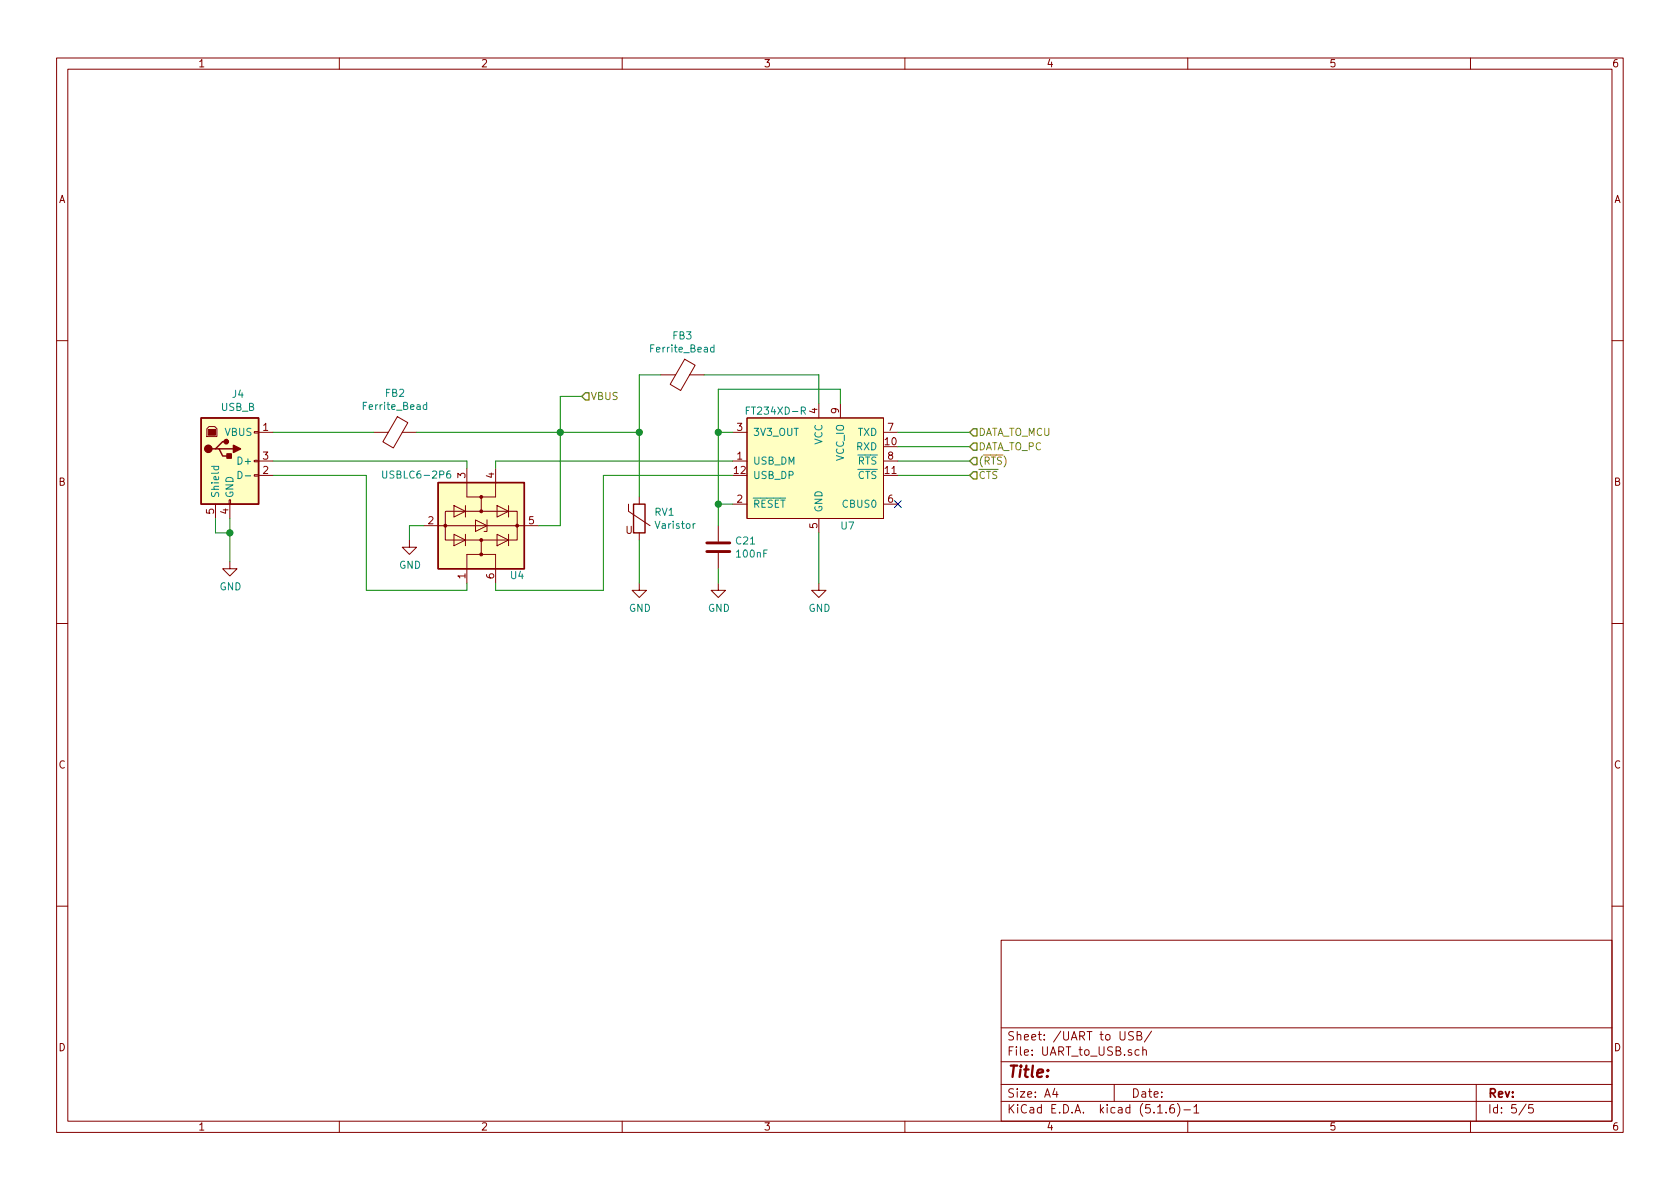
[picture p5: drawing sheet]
<svg xmlns="http://www.w3.org/2000/svg" width="297mm" height="210mm" viewBox="0 0 297 210" stroke-linecap="round" stroke-linejoin="round" font-family="sans-serif">
<g fill="none" stroke="#840000" stroke-width=".18">
<path d="M10 10.3h277v189.9h-277zM12 12.2h273v186.1h-273zM60 10.3v1.9M110 10.3v1.9M160 10.3v1.9M210 10.3v1.9M260 10.3v1.9M10 60.2h2M37 75.4h1l.4 .4v1.4h-1.8v-1.4zM45 76.3h.7v.3h-.7zM45.7 76.4h2.6M66 76.4h2.6"/>
<path d="M70.3 73.7l1.8 1-2.6 4.5-1.8-1.1zM71.1 76.4h2.6M116.8 66.3h2.6M121.1 63.5l1.8 1.1-2.6 4.5-1.8-1.1zM121.9 66.3h2.6M129.5 76.4h2.6M132.1 73.9h24.1v17.8h-24.1zM144.8 71.4v2.5M148.6 71.4v2.5M156.2 76.4h2.5M285 60.2h2M38.1 89.1v2.6"/>
<path d="M40.5 88.4h.3v.7h-.3zM40.6 99.3v1.3h1.3l-1.3 1.2-1.2-1.2h1.2M40.6 89.1v2.6M45 83.9h.7v.3h-.7zM45 81.4h.7v.3h-.7zM45.7 84.1h2.6M45.7 81.5h2.6M72.4 95.5v1.3h1.3l-1.3 1.2-1.3-1.2h1.3M74.9 93h20.3M78.7 90.4h12.7v5.1h-12.7zM80.3 94.5l2 1-2 1zM80.3 89.4l2 1-2 1z"/>
<path d="M82.3 89.4v2M82.3 94.5v2M82.5 82.8v5.1h2.6M84.1 91.9l2 1.1-2 1zM85.1 95.5v2.5h2.5v5.1M85.1 98h-2.6v5.1M86.1 91.9v2.1h-.5M87.6 82.8v5.1h-2.5v2.5M87.9 94.5l2 1-2 1zM87.9 89.4l2 1-2 1zM89.9 89.4v2M89.9 94.5v2"/>
<path d="M111.1 89.1v1.3l3.8 2.6M113 87.9v1.2M113 94.2v1.3M127 93v2.8M127 97.8v2.8M129.5 81.5h2.6M129.5 89.1h2.6M144.8 91.7v2.5M156.2 81.5h2.5M156.2 89.1h2.5M10 110.3h2M113 103.1v1.3h1.3l-1.3 1.3-1.2-1.3h1.2"/>
<path d="M127 103.1v1.3h1.3l-1.3 1.3-1.3-1.3h1.3M144.8 103.1v1.3h1.2l-1.2 1.3-1.3-1.3h1.3M285 110.3h2M10 160.2h2M177 166.3h108v32h-108zM285 160.2h2M60 198.3v1.9M110 198.3v1.9M160 198.3v1.9M177 194.8h108M177 191.8h108M177 187.8h108"/>
<path d="M177 181.8h108M186.5 192.5l-.4 1h1M186.8 193v1M197 191.8v3M200.4 182.5l-.6-.1-.3 .3 .1 .3 .7 .4v.4a.62 .62 0 0 1-.8 0M201 183.1h.5l.3-.1v-.3l-.3-.3h-.5v1.5h.6l.3-.3a.41 .41 0 0 0-.4-.5M201.4 185.7l-.4-.1-.3 .3 .1 .6 .2 .1 .4-.1M202.1 185.7a.37 .37 0 0 1 .6 .1v.8M202.1 185.1v1.5M203.6 182.3l-1.3 2M204.7 196.8h.8M206.2 196.7v.1"/>
<path d="M207.5 195.3a.59 .59 0 0 0-.7 .7v.5l.2 .2 .4 .1 .2-.1 .1-.5-.2-.2-.4-.1-.3 .3M208.2 195.1a1.71 1.71 0 0 1 0 2.3M209.3 196.3h1.2M210 198.3v1.9M211.1 195.8l.4-.5v1.5M211.1 196.8h.9M260 198.3v1.9M261 191.8v6.5M269.8 195.2l-1.2 2M271 195.3h-.7v.7l.2-.1 .5 .1 .1 .2-.1 .5-.2 .1-.5-.1"/>
</g>
<g fill="#ffffc2" stroke="#ffffc2" stroke-width=".18">
<path d="M35.6 73.9h10.1v15.2h-10.1z"/>
<path d="M132.1 73.9h24.1v17.8h-24.1z"/>
<path d="M77.5 85.3h15.2v15.3h-15.2z"/>
</g>
<path d="M35.6 73.9h10.1v15.2h-10.1zM38.1 79.4h.6l.7 1.2h1.2M38.7 79.4h2.6M40 78.1h-.6l-1.3 1.3h-.6M77.5 85.3h15.2v15.3h-15.2zM112 89.1h2v5.1h-2z" fill="none" stroke="#840000" stroke-width=".25"/>
<g fill="#840000" stroke="#840000" stroke-width=".25">
<path d="M40.1 80.3h.8v.7h-.8z"/>
<path d="M41.3 78.7l1.2 .7-1.2 .6z"/>
<circle cx="36.8" cy="79.4" r=".63"/>
<circle cx="40" cy="78.1" r=".38"/>
</g>
<g fill="#840000" stroke="#840000" stroke-width=".18">
<path d="M36.8 75.9h1.3v1.1h-1.3z"/>
<circle cx="85.1" cy="98" r=".25"/>
<circle cx="85.1" cy="95.5" r=".25"/>
<circle cx="78.7" cy="93" r=".25"/>
<circle cx="91.4" cy="93" r=".25"/>
<circle cx="85.1" cy="90.4" r=".25"/>
<circle cx="85.1" cy="87.9" r=".25"/>
</g>
<g fill="none" stroke="#008484" stroke-width=".18">
<path d="M75.4 71.6h-.3l-.3 .2 .2 .6h.4M75.4 71.1v1.3M126.2 61.5l-.3-.1-.3 .2 .2 .6h.4M126.2 61v1.2M132 72.6h.4M132.6 72h-.6v1.2M37.4 82.5h1.3M37.9 82.5l-.1 .3 .2 .3 .6-.1v-.5M42.1 83.4a.64 .64 0 0 1 .7 .6 .64 .64 0 0 1-.7 .6zM43.4 84.1h.9M67.7 83.3v1l.2 .3 .4-.1 .1-.2v-1M79.6 83.3l-.5 .1-.1 .4v.6l.2 .2 .4-.1 .1-.2-.1-.5h-.4l-.2 .2"/>
<path d="M122.9 92.6l-.2 .1-.1 .1"/>
</g>
<path d="M125 97.5h4M125 96h4" fill="none" stroke="#840000" stroke-width=".51"/>
<g fill="none" stroke="#008400" stroke-width=".18">
<path d="M48.3 76.4h17.7M73.7 76.4h39.3M102.9 70.1h-3.8v22.9h-3.9M116.8 66.3h-3.8v21.6M124.5 66.3h20.3v5.1M127 76.4h2.5M148.6 71.4v-2.6h-21.6v24.2M158.7 79h12.7M158.7 76.4h12.7M38.1 91.7v2.5h2.5M40.6 91.7v7.6M48.3 81.5h34.2v1.3"/>
<path d="M48.3 84.1h16.5v20.3h17.7v-1.3M74.9 93h-2.5v2.5M113 95.5v7.6M127 89.1h2.5M129.5 84.1h-22.8v20.3h-19.1v-1.3M129.5 81.5h-41.9v1.3M144.8 94.2v8.9M158.7 84.1h12.7M158.7 81.5h12.7M127 100.6v2.5"/>
</g>
<path d="M103.5 69.5h.6v1.2h-.6l-.6-.6zM172.1 78.4h.6v1.2h-.6l-.7-.6zM172.1 75.8h.6v1.3h-.6l-.7-.7zM172.1 80.9h.6v1.3h-.6l-.7-.7zM172.1 83.4h.6v1.3h-.6l-.7-.6z" fill="none" stroke="#848400" stroke-width=".25"/>
<g fill="#008400" stroke="#008400" stroke-width=".25">
<circle cx="40.6" cy="94.2" r=".51"/>
<circle cx="127" cy="76.4" r=".51"/>
<circle cx="127" cy="89.1" r=".51"/>
<circle cx="113" cy="76.4" r=".51"/>
<circle cx="99.1" cy="76.4" r=".51"/>
</g>
<path d="M158.1 88.5l1.3 1.3M159.4 88.5l-1.3 1.3" fill="none" stroke="#000084" stroke-width=".18"/>
<text font-size="2.8" fill="#840000" x="178" y="190.5">Title:</text>
<g font-size="2.1" fill="#840000">
<text x="178" y="184">Sheet: /UART to USB/</text>
<text x="178" y="186.7">File: UART_to_USB.sch</text>
<text x="178" y="196.9">KiCad E.D.A. kicad (5.1.6)-1</text>
<text x="178" y="194.1">Size: A4</text>
<text x="200" y="194.1">Date:</text>
<text x="263" y="194.1">Rev:</text>
<text x="263" y="196.9">Id: 5/5</text>
</g>
<g font-size="1.8" fill="#840000">
<text x="35" y="11.9">1</text>
<text x="85" y="11.9">2</text>
<text x="135" y="11.9">3</text>
<text x="185" y="11.9">4</text>
<text x="235" y="11.9">5</text>
<text x="285" y="11.9">6</text>
<text x="10.4" y="35.9">A</text>
<text x="285.4" y="35.9">A</text>
<text x="46.5" y="76.2">1</text>
<text x="130.3" y="76.2">3</text>
<text x="144.5" y="73.1" transform="rotate(-90 144.5 73.1)">4</text>
<text x="148.3" y="73.1" transform="rotate(-90 148.3 73.1)">9</text>
<text x="157" y="76.2">7</text>
<text x="46.5" y="83.8">2</text>
<text x="46.5" y="81.3">3</text>
<text x="129.8" y="83.8">12</text>
<text x="130.3" y="81.3">1</text>
<text x="156.5" y="78.7">10</text>
<text x="156.5" y="83.8">11</text>
<text x="157" y="81.3">8</text>
<text x="10.4" y="85.9">B</text>
<text x="82.3" y="84.6" transform="rotate(-90 82.3 84.6)">3</text>
<text x="87.4" y="84.6" transform="rotate(-90 87.4 84.6)">4</text>
<text x="130.3" y="88.9">2</text>
<text x="157" y="88.9">6</text>
<text x="285.4" y="85.9">B</text>
<text x="37.8" y="90.9" transform="rotate(-90 37.8 90.9)">5</text>
<text x="40.4" y="90.9" transform="rotate(-90 40.4 90.9)">4</text>
<text x="75.7" y="92.7">2</text>
<text x="93.5" y="92.7">5</text>
<text x="110.6" y="94.4">U</text>
<text x="144.5" y="93.4" transform="rotate(-90 144.5 93.4)">5</text>
<text x="82.3" y="102.3" transform="rotate(-90 82.3 102.3)">1</text>
<text x="87.4" y="102.3" transform="rotate(-90 87.4 102.3)">6</text>
<text x="10.4" y="135.9">C</text>
<text x="285.4" y="135.9">C</text>
<text x="10.4" y="185.9">D</text>
<text x="285.4" y="185.9">D</text>
<text x="35" y="199.9">1</text>
<text x="85" y="199.9">2</text>
<text x="135" y="199.9">3</text>
<text x="185" y="199.9">4</text>
<text x="235" y="199.9">5</text>
<text x="285" y="199.9">6</text>
</g>
<g font-size="1.8" fill="#008484">
<text x="115.2" y="62.3">Ferrite_Bead</text>
<text x="119" y="60">FB3</text>
<text x="41.1" y="70.4">J4</text>
<text x="68.2" y="70.2">FB2</text>
<text x="39.1" y="72.7">USB_B</text>
<text x="39.8" y="77.1">VBUS</text>
<text x="64.4" y="72.5">Ferrite_Bead</text>
<text x="132.5" y="73.3">FT234XD-R</text>
<text x="133.1" y="77.1">3V3_OUT</text>
<text x="151.7" y="77.1">TXD</text>
<text x="42.4" y="82.2">D+</text>
<text x="133.1" y="82.2">USB_DM</text>
<text x="145.4" y="78.7" transform="rotate(-90 145.4 78.7)">VCC</text>
<text x="149.2" y="81.5" transform="rotate(-90 149.2 81.5)">VCC_IO</text>
<text x="151.5" y="79.6">RXD</text>
<text x="151.7" y="82.2">RTS</text>
<text x="38.7" y="88.1" transform="rotate(-90 38.7 88.1)">Shield</text>
<text x="41.3" y="88.1" transform="rotate(-90 41.3 88.1)">GND</text>
<text x="68.2" y="84.6">USBLC6-2P6</text>
<text x="133.1" y="84.7">USB_DP</text>
<text x="133.1" y="89.8">RESET</text>
<text x="149.2" y="89.8">CBUS0</text>
<text x="151.7" y="84.7">CTS</text>
<text x="115.8" y="91.2">RV1</text>
<text x="116.1" y="93.5">Varistor</text>
<text x="145.4" y="90.7" transform="rotate(-90 145.4 90.7)">GND</text>
<text x="148.7" y="93.6">U7</text>
<text x="70.6" y="100.6">GND</text>
<text x="130.2" y="96.3">C21</text>
<text x="130.4" y="98.6">100nF</text>
<text x="38.8" y="104.4">GND</text>
<text x="90.3" y="102.4">U4</text>
<text x="111.2" y="108.2">GND</text>
<text x="125.2" y="108.2">GND</text>
<text x="143" y="108.2">GND</text>
</g>
<g font-size="1.8" fill="#848400">
<text x="104.4" y="70.7">VBUS</text>
<text x="173" y="77.1">DATA_TO_MCU</text>
<text x="173" y="79.6">DATA_TO_PC</text>
<text x="173" y="82.2">(RTS)</text>
<text x="173" y="84.7">CTS</text>
</g>
</svg>
